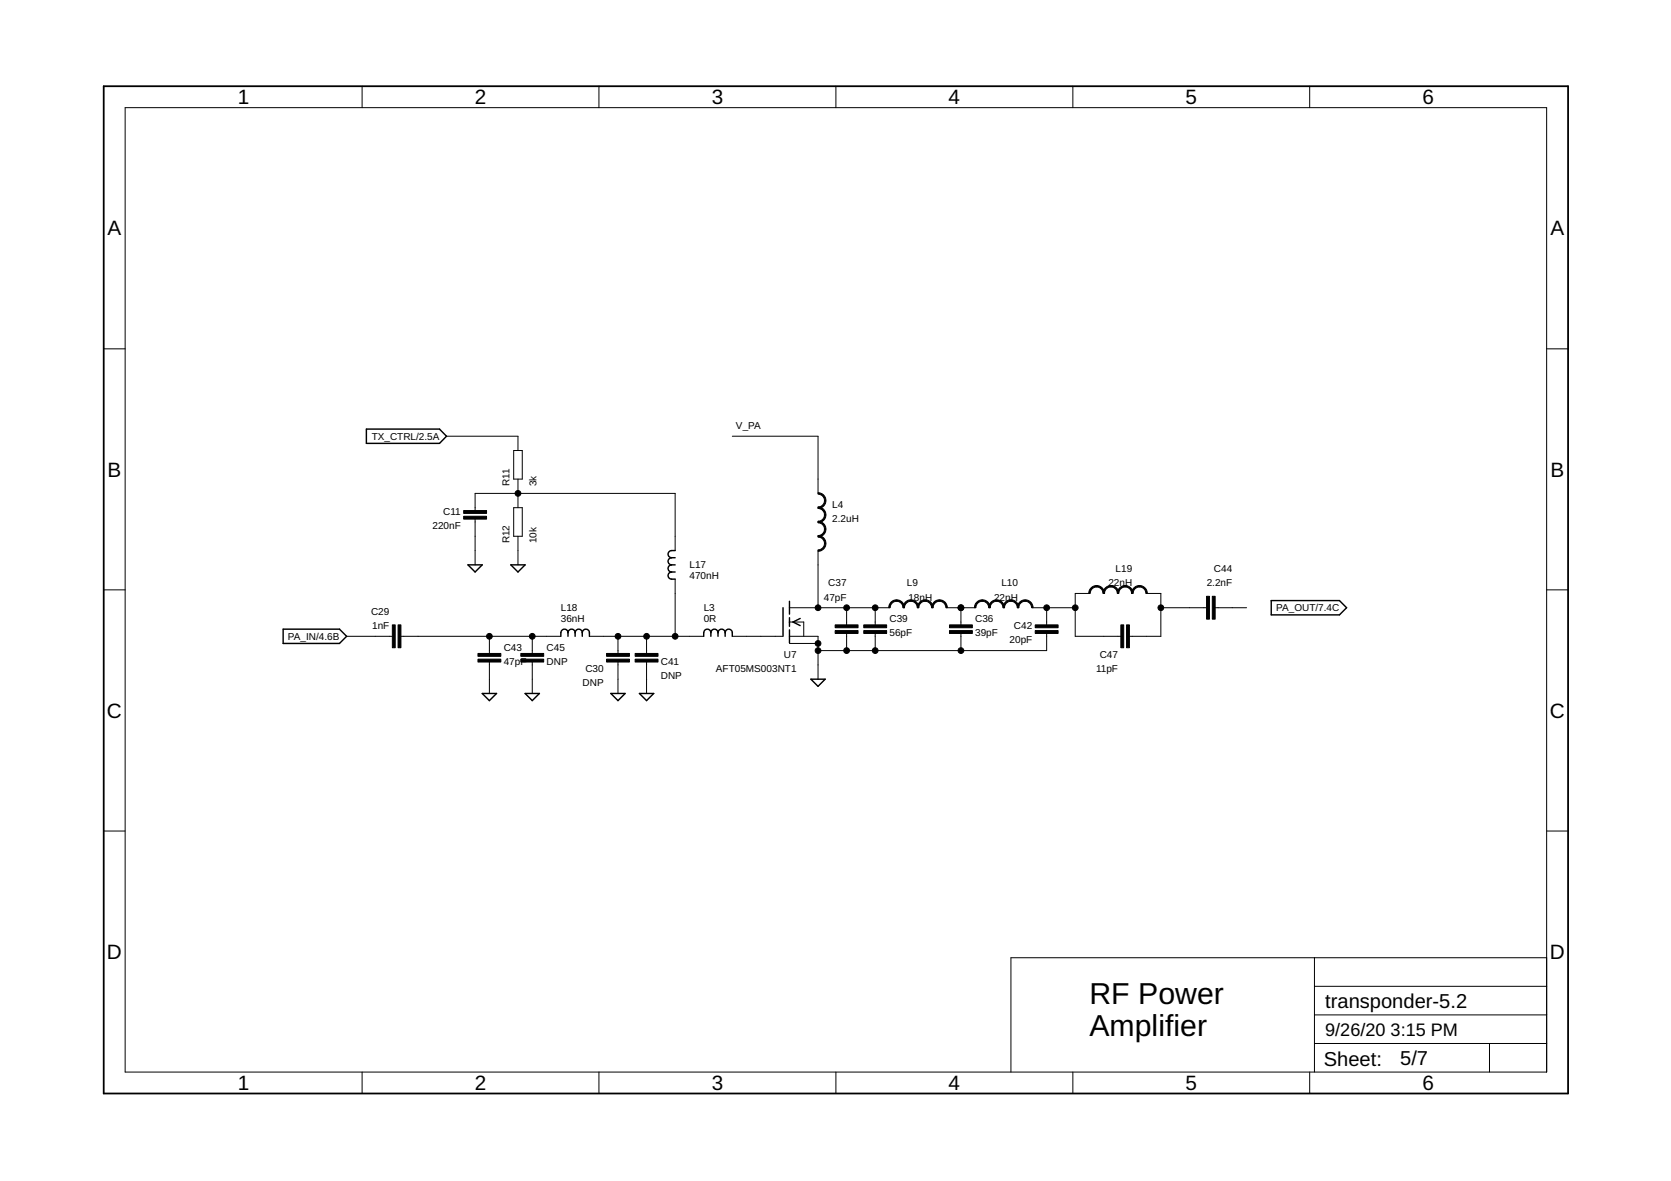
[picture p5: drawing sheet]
<svg xmlns="http://www.w3.org/2000/svg" width="297mm" height="210mm" viewBox="0 0 297 210" stroke-linecap="round" stroke-linejoin="round" font-family="sans-serif">
<g fill="none" stroke="#000" stroke-width=".25">
<path d="M65.1 76.3h13l1.3 1.2-1.3 1.3h-13zM119.4 99.1a.63 .63 0 0 0-.7 .7 .63 .63 0 0 0 .7 .6M119.4 99.1h.6M120 97.9h-.6a.63 .63 0 0 0-.7 .6 .63 .63 0 0 0 .7 .6M50.3 111.8h10l1.3 1.3-1.3 1.3h-10zM83.2 100.4h2.5l-1.2 1.3zM90.8 100.4h2.5l-1.2 1.3zM101 112.5a.63 .63 0 0 0-.7-.7 .63 .63 0 0 0-.6 .7v.6M101 112.5a.63 .63 0 0 1 .6-.7 .63 .63 0 0 1 .6 .7M101 112.5v.6M102.2 112.5a.63 .63 0 0 1 .7-.7 .63 .63 0 0 1 .6 .7M102.2 112.5v.6"/>
<path d="M103.5 112.5a.63 .63 0 0 1 .6-.7 .63 .63 0 0 1 .7 .7v.6M103.5 112.5v.6M119.4 101.7a.63 .63 0 0 0-.7 .6 .63 .63 0 0 0 .7 .6h.6M119.4 100.4a.63 .63 0 0 0-.7 .6 .63 .63 0 0 0 .7 .7M119.4 100.4h.6M119.4 101.7h.6M126.4 112.5a.63 .63 0 0 0-.7-.7 .63 .63 0 0 0-.6 .7v.6M126.4 112.5a.63 .63 0 0 1 .6-.7 .63 .63 0 0 1 .6 .7M126.4 112.5v.6M127.6 112.5a.63 .63 0 0 1 .7-.7 .63 .63 0 0 1 .6 .7M127.6 112.5v.6M128.9 112.5a.63 .63 0 0 1 .6-.7 .63 .63 0 0 1 .7 .7v.6"/>
<path d="M128.9 112.5v.6M139.2 108v5.1M140.3 106.9v2.3M140.3 109.8v1.5M140.3 112v2.2M142.2 109.9l-1.2 .7 1.2 .6M226 106.7h12.1l1.3 1.3-1.3 1.3h-12.1zM85.7 123.3h2.6l-1.3 1.2zM93.3 123.3h2.6l-1.3 1.2zM108.6 123.3h2.5l-1.2 1.2zM113.7 123.3h2.5l-1.3 1.2zM144.1 120.7h2.6l-1.3 1.3z"/>
</g>
<g fill="none" stroke="#000" stroke-width=".18">
<path d="M22.2 19.1h252.7v171.4h-252.7zM64.4 15.3v3.8M106.5 15.3v3.8M148.6 15.3v3.8M190.7 15.3v3.8M232.8 15.3v3.8M18.4 62h3.8M79.4 77.5h12.7v2.6M130.2 77.5h15.2v10.2M274.9 62h3.8M84.5 90.7v-3h35.5v10.2M84.5 92.3v8.1"/>
<path d="M91.3 80.1h1.5v5.1h-1.5zM91.3 90.2h1.5v5.1h-1.5zM92.1 85.2v5M92.1 95.3v5.1M145.4 97.9v10.1M18.4 104.8h3.8M61.6 113.1h8.1M71.3 113.1h28.4M87 113.1v3M87 117.7v5.6M94.6 113.1v3M94.6 117.7v5.6"/>
<path d="M104.8 113.1h20.3M109.9 113.1v3M109.9 117.7v5.6M114.9 113.1v3M114.9 117.7v5.6M120 102.9v10.2M130.2 113.1h8.9M140.3 113.1h5.1v7.6M140.3 110.6h2.6v2.5M140.3 108h17.8M140.3 114.4h5.1M150.5 108v3.1"/>
<path d="M150.5 112.6v3M155.6 108v3.1M155.6 112.6v3M168.3 108h5.1M170.8 108v3.1M170.8 112.6v3M183.5 108h7.6M186.1 108v3.1M186.1 112.6v3h-40.7M193.7 105.5h-2.6v7.6h8.1M203.8 105.5h2.6v7.6h-5.6M206.4 108h8.1"/>
<path d="M216 108h5.6M274.9 104.8h3.8M18.4 147.7h3.8M274.9 147.7h3.8M233.7 170.2v20.3M233.7 175.3h41.2M274.9 170.2h-95.2v20.3M64.4 190.5v3.9M106.5 190.5v3.9M148.6 190.5v3.9M190.7 190.5v3.9M232.8 190.5v3.9"/>
<path d="M233.7 185.5h41.2M233.7 180.4h41.2M264.8 185.5v5"/>
</g>
<path d="M18.4 15.3h260.3v179.1h-260.3z" fill="none" stroke="#000" stroke-width=".32"/>
<g fill="#000" stroke="#000" stroke-width=".18">
<path d="M82.4 91.8h4.1v.5h-4.1zM82.4 90.7h4.1v.5h-4.1zM69.7 111.1h.6v4h-.6zM70.8 111.1h.5v4h-.5zM85 117.2h4v.5h-4zM85 116.1h4v.5h-4zM92.6 117.2h4v.5h-4zM92.6 116.1h4v.5h-4zM107.8 117.2h4.1v.5h-4.1zM107.8 116.1h4.1v.5h-4.1zM112.9 117.2h4.1v.5h-4.1zM112.9 116.1h4.1v.5h-4.1z"/>
<path d="M148.5 112.1h4v.5h-4zM148.5 111.1h4v.5h-4zM153.5 112.1h4.1v.5h-4.1zM153.5 111.1h4.1v.5h-4.1zM168.8 112.1h4v.5h-4zM168.8 111.1h4v.5h-4zM184 112.1h4.1v.5h-4.1zM184 111.1h4.1v.5h-4.1zM199.2 111.1h.5v4h-.5zM200.3 111.1h.5v4h-.5zM214.5 106h.5v4h-.5zM215.5 106h.5v4h-.5z"/>
</g>
<g fill="#000" stroke="#000" stroke-width=".18">
<path d="M145.4 90.1l.7-.2 .4-.4 .1-.5h.2a1.37 1.37 0 0 1-1.4 1.4z" fill-rule="evenodd"/>
<path d="M145.4 92.6l.7-.2 .4-.4 .1-.5h.2a1.37 1.37 0 0 1-1.4 1.4z" fill-rule="evenodd"/>
<path d="M145.4 95.2l.7-.3 .4-.3 .1-.6h.2a1.37 1.37 0 0 1-1.4 1.4z" fill-rule="evenodd"/>
<path d="M145.4 97.7l.7-.2 .4-.4 .1-.5h.2a1.37 1.37 0 0 1-1.4 1.4z" fill-rule="evenodd"/>
<path d="M145.4 87.6a1.37 1.37 0 0 1 1.4 1.4h-.2l-.3-.7-.4-.4-.5-.1z" fill-rule="evenodd"/>
<path d="M145.4 90.1a1.37 1.37 0 0 1 1.4 1.4h-.2l-.3-.7-.4-.3-.5-.1z" fill-rule="evenodd"/>
<path d="M145.4 92.6a1.37 1.37 0 0 1 1.4 1.4h-.2l-.3-.7-.4-.3-.5-.1z" fill-rule="evenodd"/>
<path d="M145.4 95.2a1.37 1.37 0 0 1 1.4 1.4h-.2l-.3-.7-.4-.3-.5-.2z" fill-rule="evenodd"/>
<path d="M158.4 107l.5-.3 .5-.1v.3l-.5 .1-.4 .3-.3 .7h-.2l.1-.5z" fill-rule="evenodd"/>
<path d="M159.4 106.6a1.37 1.37 0 0 1 1.4 1.4h-.3l-.2-.7-.4-.3-.5-.1z" fill-rule="evenodd"/>
<path d="M160.9 107l.6-.3 .4-.1v.3l-.5 .1-.4 .3-.2 .7h-.3l.1-.5z" fill-rule="evenodd"/>
<path d="M161.9 106.6a1.37 1.37 0 0 1 1.4 1.4h-.2l-.3-.7-.4-.3-.5-.1z" fill-rule="evenodd"/>
<path d="M163.5 107l.5-.3 .5-.1v.3l-.5 .1-.4 .3-.3 .7h-.2v-.5z" fill-rule="evenodd"/>
<path d="M164.5 106.6a1.37 1.37 0 0 1 1.4 1.4h-.3l-.2-.7-.4-.3-.5-.1z" fill-rule="evenodd"/>
<path d="M166 107l.5-.3 .5-.1v.3l-.5 .1-.4 .3-.2 .7h-.3l.1-.5z" fill-rule="evenodd"/>
<path d="M167 106.6a1.37 1.37 0 0 1 1.4 1.4h-.3l-.2-.7-.4-.3-.5-.1z" fill-rule="evenodd"/>
<path d="M173.6 107l.6-.3 .4-.1v.3l-.5 .1-.4 .3-.2 .7h-.3l.1-.5z" fill-rule="evenodd"/>
<path d="M174.6 106.6a1.37 1.37 0 0 1 1.4 1.4h-.2l-.3-.7-.4-.3-.5-.1z" fill-rule="evenodd"/>
<path d="M176.2 107l.5-.3 .5-.1v.3l-.5 .1-.4 .3-.3 .7h-.2v-.5z" fill-rule="evenodd"/>
<path d="M177.2 106.6a1.37 1.37 0 0 1 1.4 1.4h-.3l-.2-.7-.4-.3-.5-.1z" fill-rule="evenodd"/>
<path d="M178.7 107l.5-.3 .5-.1v.3l-.5 .1-.4 .3-.2 .7h-.3l.1-.5z" fill-rule="evenodd"/>
<path d="M179.7 106.6a1.37 1.37 0 0 1 1.4 1.4h-.3l-.2-.7-.4-.3-.5-.1z" fill-rule="evenodd"/>
<path d="M181.3 107l.5-.3 .4-.1v.3l-.5 .1-.4 .3-.2 .7h-.3l.1-.5z" fill-rule="evenodd"/>
<path d="M182.2 106.6a1.37 1.37 0 0 1 1.4 1.4h-.2l-.3-.7-.4-.3-.5-.1z" fill-rule="evenodd"/>
<path d="M194 104.5l.5-.4h.4v.2l-.5 .1-.4 .4-.2 .7h-.3l.1-.5z" fill-rule="evenodd"/>
<path d="M194.9 104.1a1.41 1.41 0 0 1 1.4 1.4h-.2l-.1-.5-.4-.4-.7-.3z" fill-rule="evenodd"/>
<path d="M196.5 104.5l.5-.4h.5v.2l-.7 .3-.4 .4-.1 .5h-.2l.1-.5z" fill-rule="evenodd"/>
<path d="M197.5 104.1a1.37 1.37 0 0 1 1.4 1.4h-.3l-.1-.5-.3-.4-.7-.3z" fill-rule="evenodd"/>
<path d="M199 104.5l.6-.4h.4v.2l-.7 .3-.3 .4-.1 .5h-.3l.1-.5z" fill-rule="evenodd"/>
<path d="M200 104.1a1.37 1.37 0 0 1 1.4 1.4h-.3l-.1-.5-.3-.4-.7-.3z" fill-rule="evenodd"/>
<path d="M201.6 104.5l.5-.4h.4v.2l-.7 .3-.3 .4-.1 .5h-.3l.1-.5z" fill-rule="evenodd"/>
<path d="M202.5 104.1a1.37 1.37 0 0 1 1.4 1.4h-.2l-.1-.5-.3-.4-.8-.3z" fill-rule="evenodd"/>
<circle cx="92.1" cy="87.7" r=".51"/>
<circle cx="87" cy="113.1" r=".51"/>
<circle cx="94.6" cy="113.1" r=".51"/>
<circle cx="109.9" cy="113.1" r=".51"/>
<circle cx="114.9" cy="113.1" r=".51"/>
<circle cx="120" cy="113.1" r=".51"/>
<circle cx="145.4" cy="115.6" r=".51"/>
<circle cx="145.4" cy="114.4" r=".51"/>
<circle cx="145.4" cy="108" r=".51"/>
<circle cx="150.5" cy="115.6" r=".51"/>
<circle cx="150.5" cy="108" r=".51"/>
<circle cx="155.6" cy="108" r=".51"/>
<circle cx="155.6" cy="115.6" r=".51"/>
<circle cx="170.8" cy="115.6" r=".51"/>
<circle cx="170.8" cy="108" r=".51"/>
<circle cx="186.1" cy="108" r=".51"/>
<circle cx="191.1" cy="108" r=".51"/>
<circle cx="206.4" cy="108" r=".51"/>
</g>
<g font-size="5.4">
<text x="193.7" y="178.5">RF Power</text>
<text x="193.7" y="184.2">Amplifier</text>
</g>
<g font-size="3.7">
<text x="42.3" y="18.5">1</text>
<text x="84.4" y="18.5">2</text>
<text x="126.5" y="18.5">3</text>
<text x="168.6" y="18.5">4</text>
<text x="210.7" y="18.5">5</text>
<text x="252.9" y="18.5">6</text>
<text x="19.1" y="41.9">A</text>
<text x="275.6" y="41.9">A</text>
<text x="19.1" y="84.7">B</text>
<text x="275.6" y="84.7">B</text>
<text x="19" y="127.6">C</text>
<text x="275.5" y="127.6">C</text>
<text x="19" y="170.4">D</text>
<text x="275.5" y="170.4">D</text>
<text x="42.3" y="193.7">1</text>
<text x="84.4" y="193.7">2</text>
<text x="126.5" y="193.7">3</text>
<text x="168.6" y="193.7">4</text>
<text x="210.7" y="193.7">5</text>
<text x="252.9" y="193.7">6</text>
</g>
<g font-size="3.6">
<text x="235.6" y="179.1">transponder-5.2</text>
<text x="235.3" y="189.4">Sheet:</text>
<text x="248.9" y="189.3">5/7</text>
</g>
<g font-size="3.2">
<text x="235.6" y="184.2">9/26/20</text>
<text x="247.2" y="184.2">3:15 PM</text>
</g>
<g font-size="1.8">
<text x="130.8" y="76.3">V_PA</text>
<text x="66.1" y="78.2">TX_CTRL/2.5A</text>
<text x="90.6" y="86.4" transform="rotate(-90 90.6 86.4)">R11</text>
<text x="95.4" y="86.4" transform="rotate(-90 95.4 86.4)">3k</text>
<text x="76.9" y="94">220nF</text>
<text x="78.8" y="91.5">C11</text>
<text x="148" y="92.8">2.2uH</text>
<text x="148" y="90.2">L4</text>
<text x="90.6" y="96.6" transform="rotate(-90 90.6 96.6)">R12</text>
<text x="95.4" y="96.6" transform="rotate(-90 95.4 96.6)">10k</text>
<text x="122.6" y="101">L17</text>
<text x="198.3" y="101.7">L19</text>
<text x="215.8" y="101.7">C44</text>
<text x="122.6" y="102.9">470nH</text>
<text x="146.5" y="106.7">47pF</text>
<text x="147.2" y="104.2">C37</text>
<text x="161.2" y="104.2">L9</text>
<text x="161.5" y="106.7">18nH</text>
<text x="176.7" y="106.7">22nH</text>
<text x="178" y="104.2">L10</text>
<text x="197" y="104.2">22nH</text>
<text x="214.5" y="104.2">2.2nF</text>
<text x="51.2" y="113.7">PA_IN/4.6B</text>
<text x="66" y="109.3">C29</text>
<text x="66.2" y="111.8">1nF</text>
<text x="99.7" y="110.6">36nH</text>
<text x="99.7" y="108.6">L18</text>
<text x="125.1" y="110.6">0R</text>
<text x="125.1" y="108.6">L3</text>
<text x="158.1" y="113.1">56pF</text>
<text x="158.1" y="110.6">C39</text>
<text x="173.3" y="113.1">39pF</text>
<text x="173.3" y="110.6">C36</text>
<text x="180.2" y="111.8">C42</text>
<text x="226.9" y="108.6">PA_OUT/7.4C</text>
<text x="89.5" y="118.2">47pF</text>
<text x="89.5" y="115.6">C43</text>
<text x="97.2" y="118.2">DNP</text>
<text x="97.2" y="115.6">C45</text>
<text x="104.1" y="119.4">C30</text>
<text x="117.5" y="118.2">C41</text>
<text x="127.3" y="119.4">AFT05MS003NT1</text>
<text x="139.3" y="116.9">U7</text>
<text x="179.5" y="114.4">20pF</text>
<text x="194.8" y="119.4">11pF</text>
<text x="195.5" y="116.9">C47</text>
<text x="103.6" y="122">DNP</text>
<text x="117.5" y="120.7">DNP</text>
</g>
</svg>
